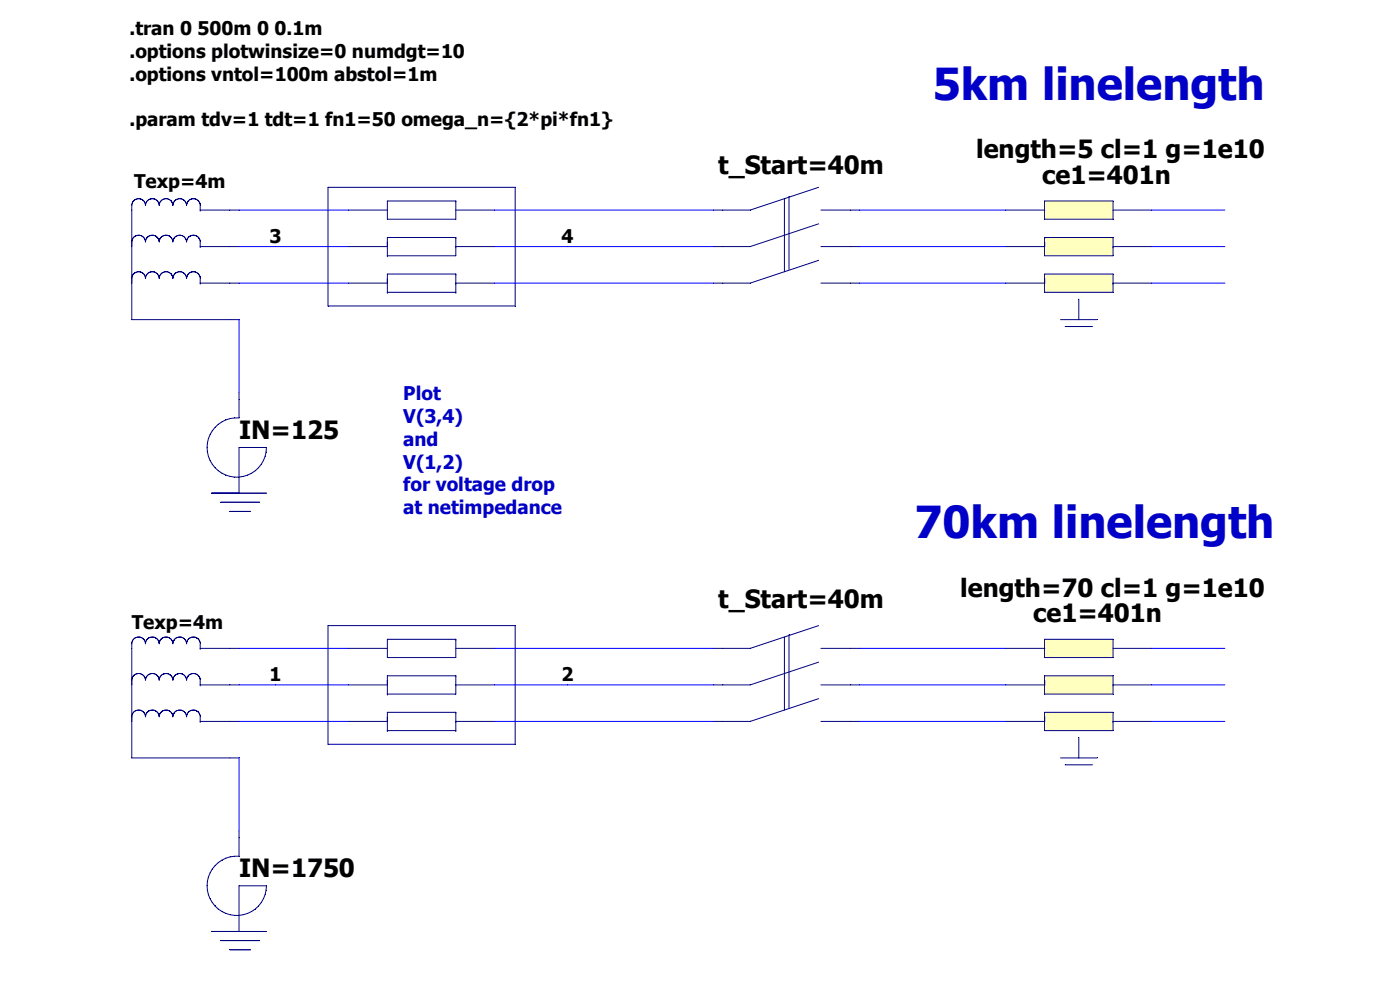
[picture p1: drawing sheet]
Version 4
SHEET 1 1136 680
WIRE 0 -144 -48 -144
WIRE 160 -144 64 -144
WIRE 288 -144 224 -144
WIRE 384 -144 352 -144
WIRE -32 -128 -48 -128
WIRE 0 -128 -32 -128
WIRE 96 -128 64 -128
WIRE 160 -128 96 -128
WIRE 288 -128 224 -128
WIRE 384 -128 352 -128
WIRE 0 -112 -48 -112
WIRE 160 -112 64 -112
WIRE 288 -112 224 -112
WIRE 384 -112 352 -112
WIRE -48 -64 -48 -96
WIRE 0 48 -48 48
WIRE 160 48 64 48
WIRE 288 48 224 48
WIRE 384 48 352 48
WIRE -32 64 -48 64
WIRE 0 64 -32 64
WIRE 96 64 64 64
WIRE 160 64 96 64
WIRE 288 64 224 64
WIRE 384 64 352 64
WIRE 0 80 -48 80
WIRE 160 80 64 80
WIRE 288 80 224 80
WIRE 384 80 352 80
WIRE -48 128 -48 96
FLAG -32 64 1
FLAG 96 64 2
FLAG -32 -128 3
FLAG 96 -128 4
SYMBOL v_3phase -80 -144 R0
WINDOW 123 -14 -13 Left 2
SYMATTR Value2 Texp=4m
SYMATTR Value U1Nenn=115k FREQU=50 TD=0
SYMATTR InstName U1
SYMBOL impedance 32 -144 R0
SYMATTR SpiceModel Impedance_sk
SYMATTR Value2 SN=7.5e9 UN=110k
SYMATTR SpiceLine ""
SYMATTR SpiceLine2 ""
SYMATTR InstName U2
SYMBOL line 320 -144 R0
WINDOW 123 -16 -16 Left 3
WINDOW 3 -45 -27 Left 3
SYMATTR Value2 ce1=401n
SYMATTR Value length=5 cl=1 g=1e10
SYMATTR SpiceModel oil_u110_o500mm2
SYMATTR SpiceLine ""
SYMATTR SpiceLine2 ""
SYMATTR InstName Line5km
SYMBOL switcher 192 -144 R0
WINDOW 3 -30 -20 Left 3
SYMATTR Value t_Start=40m
SYMATTR InstName U4
SYMBOL v_3phase -80 48 R0
WINDOW 123 -15 -12 Left 2
SYMATTR Value2 Texp=4m
SYMATTR Value U1Nenn=115k FREQU=50 TD=0
SYMATTR InstName U5
SYMBOL impedance 32 48 R0
SYMATTR SpiceModel Impedance_sk
SYMATTR Value2 SN=7.5e9 UN=110k
SYMATTR SpiceLine ""
SYMATTR SpiceLine2 ""
SYMATTR InstName U6
SYMBOL line 320 48 R0
WINDOW 123 -20 -16 Left 3
WINDOW 3 -52 -27 Left 3
SYMATTR Value2 ce1=401n
SYMATTR Value length=70 cl=1 g=1e10
SYMATTR SpiceModel oil_u110_o500mm2
SYMATTR SpiceLine ""
SYMATTR SpiceLine2 ""
SYMATTR InstName Line70km
SYMBOL switcher 192 48 R0
WINDOW 3 -30 -22 Left 3
SYMATTR Value t_Start=40m
SYMATTR InstName U8
SYMBOL pet -48 144 R0
WINDOW 3 0 0 Left 3
SYMATTR Value IN=1750
SYMATTR SpiceModel Pet_125A_110kV
SYMATTR InstName U27
SYMBOL pet -48 -48 R0
WINDOW 3 0 0 Left 3
SYMATTR Value IN=125
SYMATTR SpiceModel Pet_125A_110kV
SYMATTR InstName U28
TEXT -96 -224 Left 2 !.tran 0 500m 0 0.1m\n.options plotwinsize=0 numdgt=10\n.options vntol=100m abstol=1m
TEXT -96 -184 Left 2 !.param tdv=1 tdt=1 fn1=50 omega_n={2*pi*fn1}
TEXT 248 -8 Left 5 ;70km linelength
TEXT 256 -200 Left 5 ;5km linelength
TEXT 24 -64 Left 2 ;Plot\nV(3,4) \nand \nV(1,2)\nfor voltage drop\nat netimpedance
